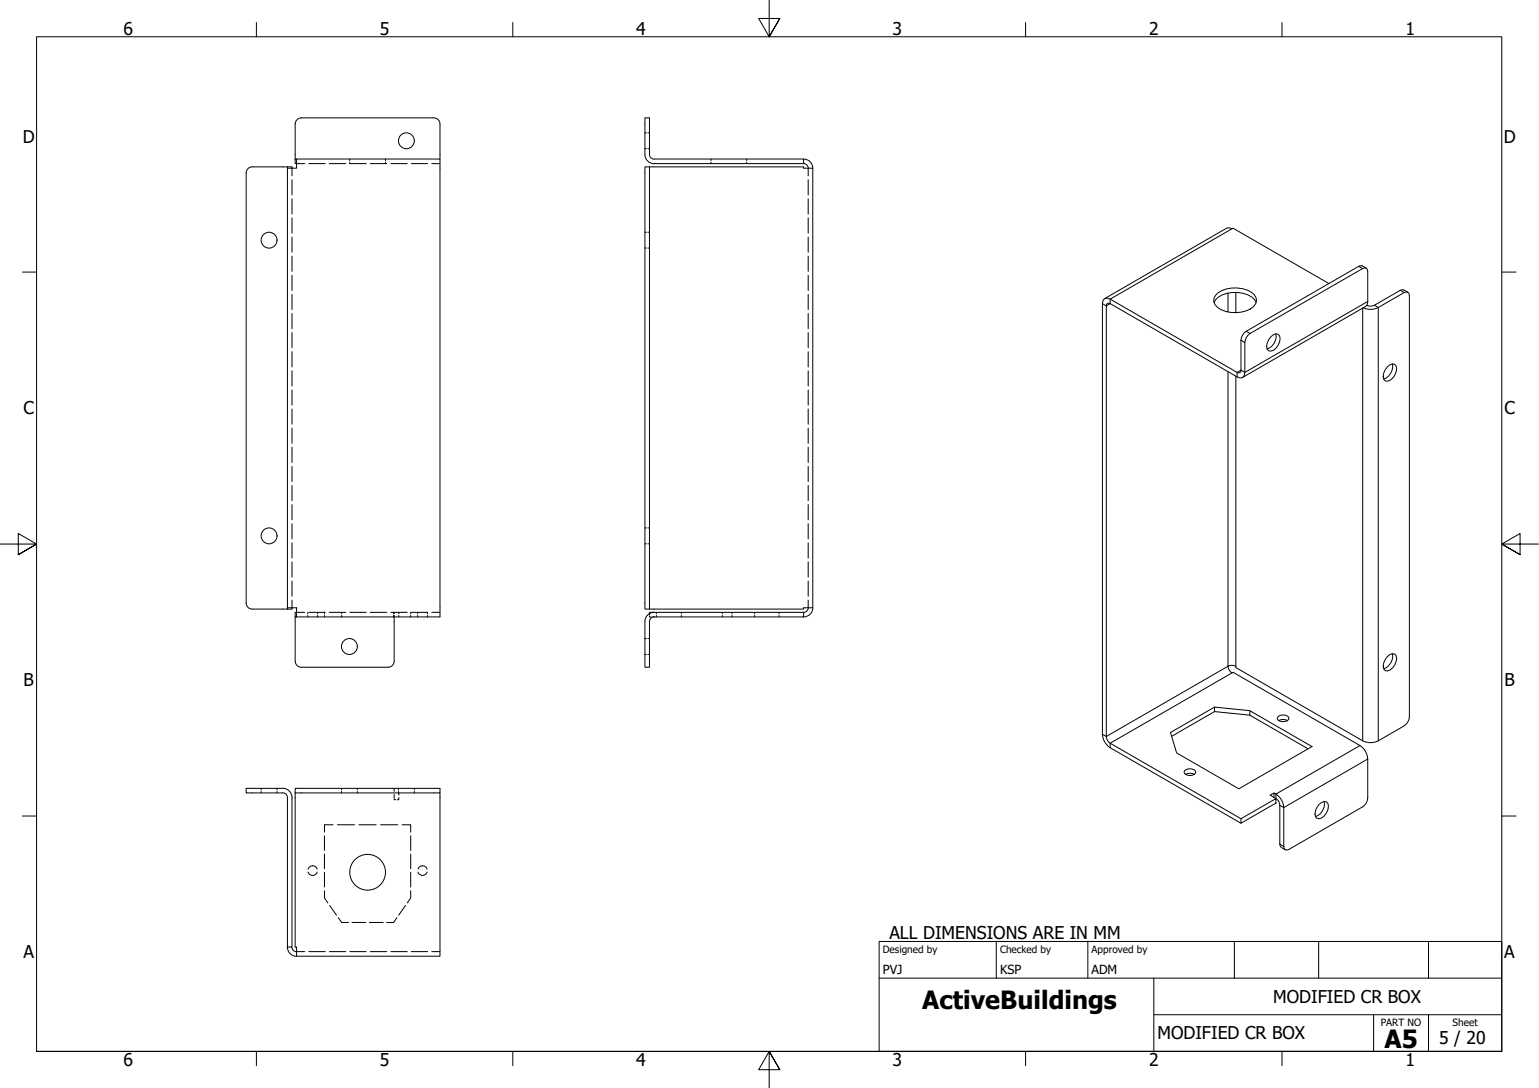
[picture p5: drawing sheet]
<svg xmlns="http://www.w3.org/2000/svg" width="420mm" height="297mm" viewBox="0 0 420 297" stroke-linecap="round" stroke-linejoin="round" font-family="sans-serif">
<!-- layer: Hidden (ISO) -->
<g fill="none" stroke="#000" stroke-width=".27">
<path d="M176.1 36.3h.4M176.9 36.3h.4M79.7 45.9v2.1M79.7 49.1v4.1M79.7 54.3v4.1M79.7 59.5v4.2M81 44.7h2.2M84.3 44.7h4.5M89.9 44.7h4.5M95.5 44.3v.4h4.5M95.5 43.4v.4M101.1 44.7h4.5"/>
<path d="M105.2 43.4v.4M105.2 44.3v.4M106.7 44.7h4.5M112.3 44.7h4.5M117.9 44.7h2.2M176.1 40.6h.4M176.9 40.6h.4M194.1 43.4v.4M194.1 44.3v.4M203.9 43.4v.4M203.9 44.3v.4M220.6 45.9v2.1"/>
<path d="M220.6 49.1v4.1M220.6 54.3v4.1M220.6 59.5v4.2M79.7 64.7v4.2M79.7 69.9v4.2M79.7 75.1v4.2M176.1 63.4h.4M176.1 67.7h.4M176.9 63.4h.4M176.9 67.7h.4M220.6 64.7v4.2M220.6 69.9v4.2"/>
<path d="M220.6 75.1v4.2M79.7 80.4v4.1M79.7 85.6v4.2M79.7 90.8v4.2M79.7 96v4.2M220.6 80.4v4.1M220.6 85.6v4.2M220.6 90.8v4.2M220.6 96v4.2M79.7 101.2v4.2M79.7 106.5v4.1M79.7 111.7v4.1"/>
<path d="M79.7 116.9v4.2M220.6 101.2v4.2M220.6 106.5v4.1M220.6 111.7v4.1M220.6 116.9v4.2M79.7 122.1v4.2M79.7 127.3v4.2M79.7 132.5v4.2M79.7 137.8v4.1M220.6 122.1v4.2M220.6 127.3v4.2M220.6 132.5v4.2"/>
<path d="M220.6 137.8v4.1M79.7 143v4.1M79.7 148.2v4.2M79.7 153.4v4.2M79.7 158.6v4.2M176.1 144.1h.4M176.1 148.5h.4M176.9 144.1h.4M176.9 148.5h.4M220.6 143v4.1M220.6 148.2v4.2M220.6 153.4v4.2"/>
<path d="M220.6 158.6v4.2M79.7 163.8v2.1M81 167.2h2.2M84 167.2v.4M84 168v.4M84.3 167.2h4.5M86.7 167.2v.4M86.7 168v.4M88.6 167.2v.4M88.6 168v.4M89.9 167.2h4.5M93.3 167.2v.4"/>
<path d="M93.3 168v.4M95.5 167.2h4.5M101.1 167.2h4.5M106.7 167.2h4.5M107.4 167.2v.4M107.4 168v.4M107.6 167.2v.4M107.6 168v.4M108.9 167.2v.4M108.9 168v.4M112.1 167.2v.4M112.1 168v.4"/>
<path d="M112.3 167.2h4.5M114 167.2v.4M114 168v.4M116.7 167.2v.4M116.7 168v.4M117.9 167.2h2.2M176.1 174.3h.4M176.1 178.7h.4M176.9 174.3h.4M176.9 178.7h.4M177.3 167.5v.3M177.3 168.1v.3h.4"/>
<path d="M178.1 168.4h.5M179.2 167.2v.4M179.2 168v.4M186 167.2v.4M186 168v.4M197.2 167.2v.4M197.2 168v.4M199.9 167.2v.4M199.9 168v.4M206 167.2v.4M206 168v.4M212.7 167.2v.4"/>
<path d="M212.7 168v.4M220.6 163.8v2.1M71.3 215.2v.5M71.3 216.1v.4M75.6 215.2v.5M75.6 216.1v.4M93.2 215.2v.5M93.2 216.1v.4M97.6 215.2v.5M97.6 216.1v.4M107.6 218.2v.1h.4M107.6 216.9v1"/>
<path d="M107.6 215.2v.9M108.8 215.2v.5M108.8 216.1v.4M108.9 217.7v.6h-.4M108.9 216.5v.6M113.1 215.2v.5M113.1 216.1v.4M84.1 238.1a1.32 1.32 0 0 0 1.3 .9 1.32 1.32 0 0 0 1.2-.9M84.1 237.3a1.29 1.29 0 0 1 1.3-.9 1.29 1.29 0 0 1 1.2 .9M88.6 228.2v4M88.6 233.2v4M88.6 238.2v4"/>
<path d="M90.9 225.2h-2.3v2M92.1 225.2h4.7M98 225.2h4.7M103.9 225.2h4.7M109.8 225.2h2.3v2M112.1 228.2v4M112.1 233.2v4M112.1 238.2v4M114.1 238.1a1.3 1.3 0 0 0 1.3 .9 1.3 1.3 0 0 0 1.2-.9M114.1 237.3a1.27 1.27 0 0 1 1.3-.9 1.27 1.27 0 0 1 1.2 .9M81 259.8h2.2M84.3 259.8h4.5"/>
<path d="M88.6 243.2v2l.9 1.3M89.9 259.8h4.5M90 247.2l1.9 2.7M92.3 250.5l1 1.3h1.9M95.5 259.8h4.5M96.1 251.8h3.8M100.8 251.8h3.8M101.1 259.8h4.5M106.7 259.8h4.5M108.4 250.5l-1 1.3h-1.8M110.7 247.2l-1.9 2.7M112.1 243.2v2l-.9 1.3"/>
<path d="M112.3 259.8h4.5M117.9 259.8h2.2"/>
</g>
<!-- layer: Visible (ISO) -->
<g fill="none" stroke="#000" stroke-width=".27">
<path d="M118.4 32.2h-36.1a1.66 1.66 0 0 0-1.7 1.6v9.6M118.5 32.2a1.66 1.66 0 0 1 1.6 1.6v9.6M78.5 45.6v.3M79.7 45.9v-.3h-10.8a1.66 1.66 0 0 0-1.7 1.6v117.4a1.66 1.66 0 0 0 1.7 1.7h10.8v-.4M80.6 43.4v1.3h.4M80.6 43.4h.4M176.1 45.6h1.2v120.7h-1.2zM177.3 45.6h42.1v.3h2.5v120h-2.5v.4h-42.1M178.6 44.7h40.8v-1.3h-40.8a1.22 1.22 0 0 1-1.3-1.2v-10h-1.2v10a2.51 2.51 0 0 0 2.5 2.5M219.4 44.7a1.26 1.26 0 0 1 1.3 1.2M219.4 43.4a2.51 2.51 0 0 1 2.5 2.5M362.8 77.4l-26.2-15.1-.3 .2-1-.3-33.7 19.3"/>
<path d="M373 73.2l-1.1-.6-1 .1-30.7 17.8a3.1 3.1 0 0 0-1.4 2.4v8.2l-.1 .4-.6 .3-35-20.1a1.29 1.29 0 0 0-1.5-.2 1.29 1.29 0 0 0-.6 1.4v117.6a4.6 4.6 0 0 0 2.1 3.6l35.7 20.7M384.3 79.8l-1.5-.7-7.6 4.2-.6 .3-1.5-.2M331.4 82.6a6.3 6.3 0 0 1 6.5-2.8 5.8 5.8 0 0 1 5 2.8M331.8 80.7a8.1 8.1 0 0 1 10.6-.3 2.42 2.42 0 0 1-1.1 4 9 9 0 0 1-8.9-.5 2.21 2.21 0 0 1-.6-3.2zM346.9 92l.7-.6 .7-.3 .6 .2a2.26 2.26 0 0 1 0 3 2.27 2.27 0 0 1-2.5 1.5 2.27 2.27 0 0 1 0-3zM348.3 91.2a3.6 3.6 0 0 1-2.4 4.1M372.2 84a4.7 4.7 0 0 0 4.1 0l7-4.1 1-.1 .4 .3 .1 115.6a3.2 3.2 0 0 1-1.5 2.5l-7 4.1a4.7 4.7 0 0 1-4.3 0l-34.6-20v-.4a2.38 2.38 0 0 0-2.1 0 2.46 2.46 0 0 0 1 1.8l.3-.2 34.7 20a4.6 4.6 0 0 1 2.1 3.7v10.6a3 3 0 0 1-1.4 2.5l-20.7 11.8-.4-.1-.3-.3-.1-.6v-10.6a4.7 4.7 0 0 0-2.7-4l-1 .6a3.3 3.3 0 0 1 2.6 2.8v10.6l.4 .9 1.1 .6M380.1 99.4a3.6 3.6 0 0 1-2.4 4.1M339.2 103l33.6-19.3 .5-.8 .1-.6-.1-8.7-.3-.4-1 .1-30.7 17.7a3.2 3.2 0 0 0-1.4 2.5v8.2a1.3 1.3 0 0 1-.7 1.3 1.3 1.3 0 0 1-1.5-.1l-34.6-20-.8-.1-.2 .3-.1 118a2.36 2.36 0 0 0 1.1 1.8l35.7 20.6M378.8 100.2l.7-.6 .7-.3 .6 .2a2.33 2.33 0 0 1 0 3 2.3 2.3 0 0 1-2.6 1.5 2.27 2.27 0 0 1 0-3zM78.5 165.9v.4M80.6 168.4h39.5v-125h-39.1v2.5h-2.5v120h2.5v2.5"/>
<path d="M80.6 168.4v12.1a1.66 1.66 0 0 0 1.7 1.7h23.6a1.66 1.66 0 0 0 1.7-1.7v-12.1M81 167.2h-.4v1.2M178.6 167.2h-1.3v.3M178.6 167.2h40.8v1.2h-40.8M178.6 167.2a2.51 2.51 0 0 0-2.5 2.5v12.5h1.2v-12.5a1.26 1.26 0 0 1 1.3-1.3M220.7 165.9a1.26 1.26 0 0 1-1.3 1.3M221.9 165.9a2.51 2.51 0 0 1-2.5 2.5M378.8 179.3l.7-.6 .7-.2 .6 .1a2.33 2.33 0 0 1 0 3 2.3 2.3 0 0 1-2.6 1.5 2.26 2.26 0 0 1 0-3zM380.1 178.5a3.6 3.6 0 0 1-2.4 4.1M319.6 200l12-7 9.6 1 17 9.8-20 11.6-17-9.8zM331.6 193v1.3M341.2 194v1.2"/>
<path d="M348.9 195.6a2.14 2.14 0 0 1 3 .3 1.37 1.37 0 0 1-1.9 1.1l-1.2-.5-.1-.4zM349.1 196.7a2.41 2.41 0 0 1 2.4 0M77.2 216.5a1.26 1.26 0 0 1 1.3 1.2v40.9h1.2v-40.9a2.48 2.48 0 0 0-2.5-2.5h-10v1.3h10M80.6 215.2h39.5v1.3h-39.5zM80.6 216.5v42.1h.4v2.5h39.1v-44.6M319.9 201l11.7-6.7 9.6 .9 15.9 9.2M323.5 210.3a2.14 2.14 0 0 1 2.9 .3 1.37 1.37 0 0 1-1.8 1.1l-1.2-.5-.1-.5zM323.7 211.4a2.41 2.41 0 0 1 2.4 0M347.8 216.5v1.2M360.1 219.6l1.4-.8 .6 .1a2.3 2.3 0 0 1 0 3 2.28 2.28 0 0 1-2.6 1.5 2.33 2.33 0 0 1 0-3zM361.5 218.8a3.7 3.7 0 0 1-2.4 4.1M338.8 223.5l9.5-5.5v1.3l-9.5 5.5z"/>
<path d="M78.4 258.6a2.51 2.51 0 0 0 2.6 2.5M79.7 258.6a1.26 1.26 0 0 0 1.3 1.2"/>
<circle cx="110.9" cy="38.4" r="2.17"/>
<circle cx="73.5" cy="65.6" r="2.17"/>
<circle cx="73.5" cy="146.3" r="2.17"/>
<circle cx="95.4" cy="176.5" r="2.17"/>
<circle cx="100.4" cy="238.1" r="4.9"/>
</g>
<!-- layer: Visible Narrow (ISO) -->
<g fill="none" stroke="#000" stroke-width=".27">
<path d="M336.3 62.5l-33.2 19.2v1.2l-1.1 .6-1-.6M337.4 79.8v5.6M370.9 72.7l1.1 .6M382.3 79.3l1 .6M335.3 80v5.2M338.8 92.9l1.1 .6M340.2 90.5l1.1 .5M372 84.1v118.2M373.4 82.3l-33.5 19.4-1.1-.6-1.1 .6v1.2M375.2 83.3l1.1 .7v118.3M335.3 101.5v80.4l-33.3 19.2-1-.6M337.4 102.7v79.2"/>
<path d="M336.3 183.7l-33.2 19.2v1.2M371.3 203.5l-23 13.3v1.2M373.4 207.2l-22.9 13.3-1.1-.6M349.4 230.5l1.1 .6"/>
</g>
<!-- layer: Border (ISO) -->
<g fill="none" stroke="#000" stroke-width=".27">
<path d="M70 6.1v3.9M140 6.1v3.9M210 0v10l-2.9-5h5.8l-2.9 5 2.9-5M280 6.1v3.9M350 6.1v3.9M6.1 74.3h3.9M410 74.3h3.9M0 148.5h10l-5-2.8v5.7l5-2.9-5 2.9M420 148.5h-10l5-2.8v5.7l-5-2.9 5 2.9M6.1 222.8h3.9M410 222.8h3.9M10 287v-277h400v277h-400h400"/>
<path d="M70 287v3.9M140 287v3.9M212.9 292l-2.9-5 2.9 5h-5.8l2.9-5v10M280 287v3.9M350 287v3.9"/>
</g>
<!-- layer: Title (ISO) -->
<path d="M240 257h170v30h-170zM272 257v10M297 257v10M337 257v10M360 257v10M390 257v10M240 267h170M315 277h95M315 267v20M375 277v10M390 277v10" fill="none" stroke="#000" stroke-width=".27"/>
<g font-size="6.9">
<text x="251.8" y="275.5">ActiveBuildings</text>
<text x="378" y="286.1">A5</text>
</g>
<g font-size="4.8">
<text x="33.7" y="9.6">6</text>
<text x="103.7" y="9.6">5</text>
<text x="173.7" y="9.6">4</text>
<text x="243.7" y="9.6">3</text>
<text x="313.7" y="9.6">2</text>
<text x="383.7" y="9.6">1</text>
<text x="6.2" y="38.9">D</text>
<text x="410.5" y="38.9">D</text>
<text x="6.4" y="113.2">C</text>
<text x="410.7" y="113.2">C</text>
<text x="6.4" y="187.4">B</text>
<text x="410.7" y="187.4">B</text>
<text x="242.8" y="256.3">ALL DIMENSIONS ARE IN MM</text>
<text x="6.4" y="261.7">A</text>
<text x="410.7" y="261.7">A</text>
<text x="347.6" y="273.8">MODIFIED CR BOX</text>
<text x="316" y="283.7">MODIFIED CR BOX</text>
<text x="392.9" y="285">5 / 20</text>
<text x="33.7" y="290.9">6</text>
<text x="103.7" y="290.9">5</text>
<text x="173.7" y="290.9">4</text>
<text x="243.7" y="290.9">3</text>
<text x="313.7" y="290.9">2</text>
<text x="383.7" y="290.9">1</text>
</g>
<g font-size="3.4">
<text x="241" y="266">PVJ</text>
<text x="273" y="266">KSP</text>
<text x="298" y="266">ADM</text>
</g>
<g font-size="2.7">
<text x="241" y="260.1">Designed by</text>
<text x="273" y="260.1">Checked by</text>
<text x="298" y="260.1">Approved by</text>
<text x="376.9" y="280.1">PART NO</text>
<text x="396.6" y="280.1">Sheet</text>
</g>
</svg>
